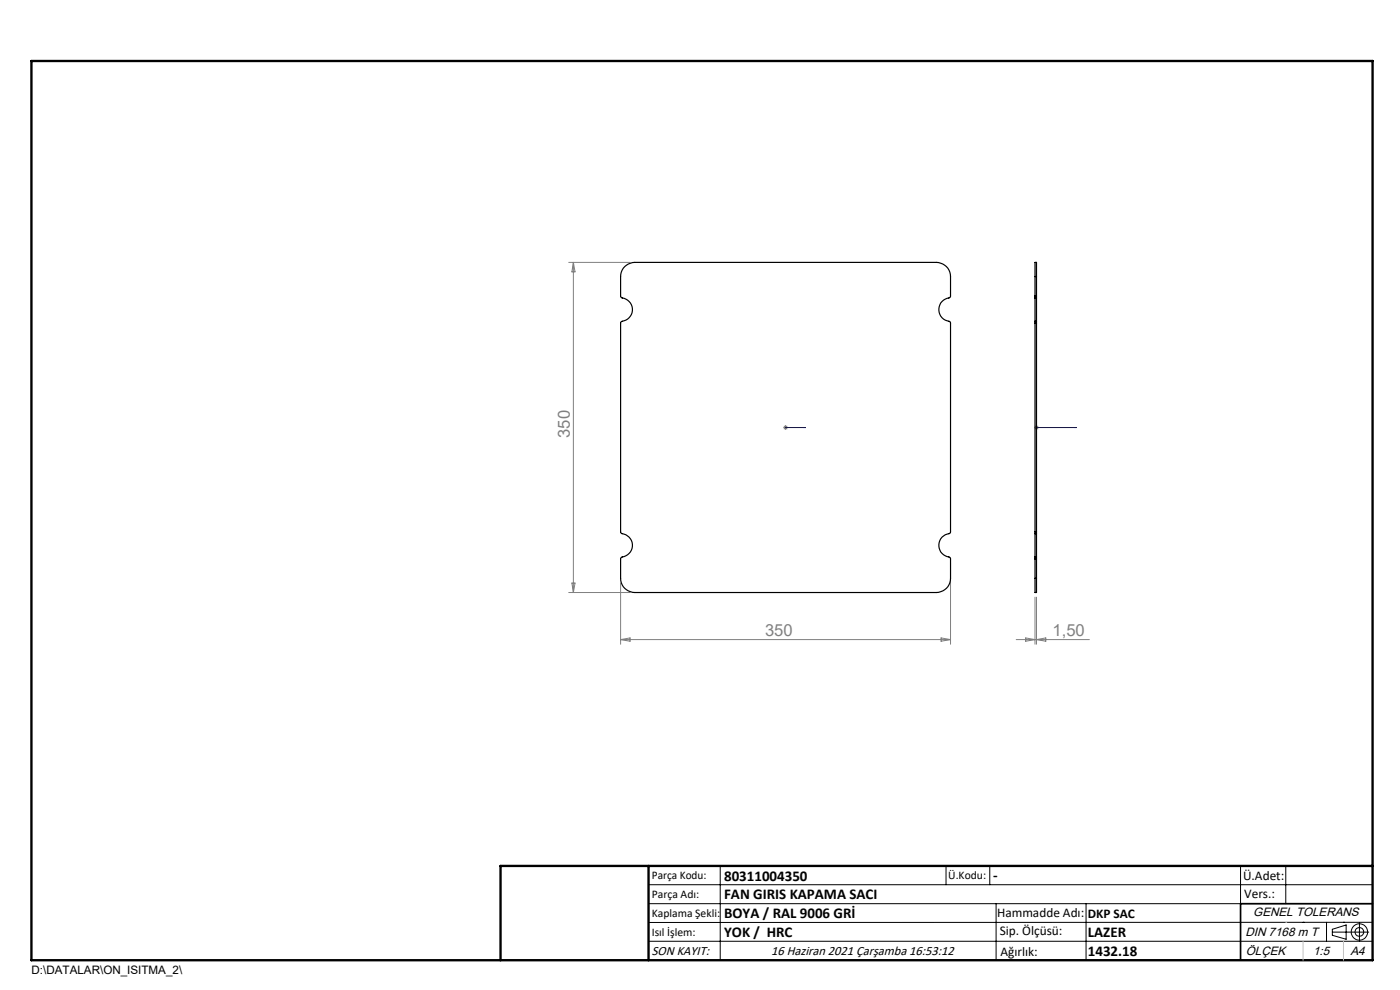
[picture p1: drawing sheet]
<svg xmlns="http://www.w3.org/2000/svg" width="297mm" height="210mm" viewBox="0 0 297 210" stroke-linecap="round" stroke-linejoin="round" font-family="sans-serif">
<g fill="none" stroke="#000" stroke-width=".21">
<path d="M137.6 187.7h153.6M137.6 191.7h153.6M137.6 199.7h153.6M152.8 183.7v20M200.7 183.7v4M210 183.7v4M211.3 191.7v12M230.4 191.7v12M263.2 183.7v20M272.8 183.7v8M276.4 195.6h.1M281.4 195.6v4.1"/>
<path d="M282.6 197.7h7.8M282.6 197.1l3-.9v3l-3-.8zM285 195.6h.1M288.4 195.8v3.8M291.2 195.6l-153.6 .1"/>
<circle cx="288.4" cy="197.7" r="1.74"/>
<circle cx="288.4" cy="197.7" r=".93"/>
</g>
<path d="M166.5 90.7h.3zM166.7 90.7h.1M166.7 90.7h4.2M170.9 90.7h-.4h.4M219.8 90.7h.2zM219.9 90.7h.1M219.9 90.7h8.5M228.4 90.7h-.5h.5" fill="none" stroke="#00f" stroke-width=".21"/>
<g fill="none" stroke="#808080" stroke-width=".21">
<path d="M120.6 55.7h13.1M121.6 55.7v70M121.6 55.7l.4 2h-.7zM166.2 90.7h.9M166.3 90.3l.7 .7M166.7 90.2v1M167 90.3l-.7 .7M219.4 90.7h1M219.5 90.3l.7 .7M219.9 90.2v1M220.2 90.3l-.7 .7M201.6 119.5v17.2"/>
<path d="M120.6 125.7h13.1M121.3 123.7h.7l-.4 2zM131.7 135.7h69.9M131.7 123.7v13M131.7 135.7l2-.4v.7zM199.6 135.3l2 .4-2 .3zM215.6 135.7h15.5M217.6 135.3l2 .4-2 .3zM219.6 126.7v10M219.9 126.7v10M219.9 135.7l2-.4v.7z"/>
</g>
<path d="M106.2 203.7h185" fill="none" stroke="#000" stroke-width=".25"/>
<path d="M291.2 191.7h-28v12" fill="none" stroke="#000" stroke-width=".35"/>
<path d="M6.7 12.9h284.5v190.8h-284.5zM137.6 183.7v20M291.2 183.7h-185v20" fill="none" stroke="#000" stroke-width=".5"/>
<path d="M272.8 195.6h.1M276.4 199.7v4M285 199.7v4" fill="none" stroke="#c0c0c0" stroke-width=".21"/>
<g fill="#00f">
<path d="M170.5 90.7h.4zM166.5 90.7h.3z"/>
<path d="M219.8 90.7h.2zM227.9 90.7h.5z"/>
</g>
<g fill="none" stroke="#000" stroke-width=".25">
<path d="M132.5 56.5l.8-.5 1.4-.3h63.9a3 3 0 0 1 3 3l-.1 4.4a2.57 2.57 0 0 0-2.3 2.4 2.57 2.57 0 0 0 2.1 2.6l.3 .4v44.4l-.1 .2a2.57 2.57 0 0 0-2.3 2.6 2.57 2.57 0 0 0 2.3 2.5l.1 .3v4.2a3 3 0 0 1-3 3h-63.9a3 3 0 0 1-3-3l.1-4.4a2.63 2.63 0 0 0 1.7-4.4l-.7-.5-1-.3-.1-.2 .1-44.6a2.59 2.59 0 0 0 2.3-2 2.59 2.59 0 0 0-1.3-2.8l-1-.4-.1-.2v-4.7l.3-.9zM219.6 58.7v-3h.3v3M219.6 58.7h.3M219.6 58.7v4.1M219.9 58.7v4.1M219.6 62.8v.4M219.6 68.1v.4M219.6 63.2v4.9M219.6 63.2h.3M219.6 62.8h.3M219.6 68.5v44.3M219.6 68.5h.3"/>
<path d="M219.6 68.1h.3M219.9 62.8v.4M219.9 68.1v.4M219.9 63.2v4.9M219.9 68.5v44.3M219.6 112.8v.4M219.6 118.1v.5M219.6 113.2v4.9M219.6 118.6v4.1M219.6 118.6h.3M219.6 112.8h.3M219.6 113.2h.3"/>
<path d="M219.6 118.1h.3M219.9 112.8v.4M219.9 118.1v.5M219.9 113.2v4.9M219.9 118.6v4.1M219.6 122.7v3h.3v-3M219.6 122.7h.3"/>
</g>
<g font-size="3.5" fill="#808080">
<text x="120.9" y="92.9" transform="rotate(-90 120.9 92.9)">350</text>
<text x="162.3" y="134.9">350</text>
<text x="223.3" y="134.9">1,50</text>
</g>
<g font-size="3.2">
<text x="153.6" y="186.8">80311004350</text>
<text x="153.6" y="190.8">FAN GIRIS KAPAMA SACI</text>
<text x="210.7" y="186.6">-</text>
<text x="153.6" y="194.8">BOYA / RAL 9006 GRİ</text>
<text x="153.6" y="198.8">YOK / HRC</text>
<text x="230.8" y="198.7">LAZER</text>
<text x="230.8" y="202.8">1432.18</text>
</g>
<g font-size="2.8">
<text x="263.7" y="186.7">Ü.Adet:</text>
<text x="263.9" y="190.5">Vers.:</text>
<text x="211.5" y="194.5">Hammadde Adı:</text>
<text x="230.8" y="194.7">DKP SAC</text>
<text x="138.3" y="202.6">SON KAYIT:</text>
<text x="163.6" y="202.6">16 Haziran 2021 Çarşamba 16:53:12</text>
<text x="212.1" y="198.4">Sip. Ölçüsü:</text>
<text x="212.2" y="202.7">Ağırlık:</text>
</g>
<g font-size="2.6">
<text x="265.9" y="194.4">GENEL TOLERANS</text>
<text x="264.2" y="198.5">DIN 7168 m T</text>
<text x="264.3" y="202.6">ÖLÇEK</text>
<text x="278.5" y="202.6">1:5</text>
<text x="286.5" y="202.6">A4</text>
</g>
<g font-size="2.5">
<text x="138.3" y="186.4">Parça Kodu:</text>
<text x="138.3" y="190.5">Parça Adı:</text>
<text x="201.2" y="186.5">Ü.Kodu:</text>
<text x="138.3" y="194.5">Kaplama Şekli:</text>
<text x="138.3" y="198.6">Isıl İşlem:</text>
<text x="6.7" y="206.7">D:\DATALAR\ON_ISITMA_2\</text>
</g>
</svg>
